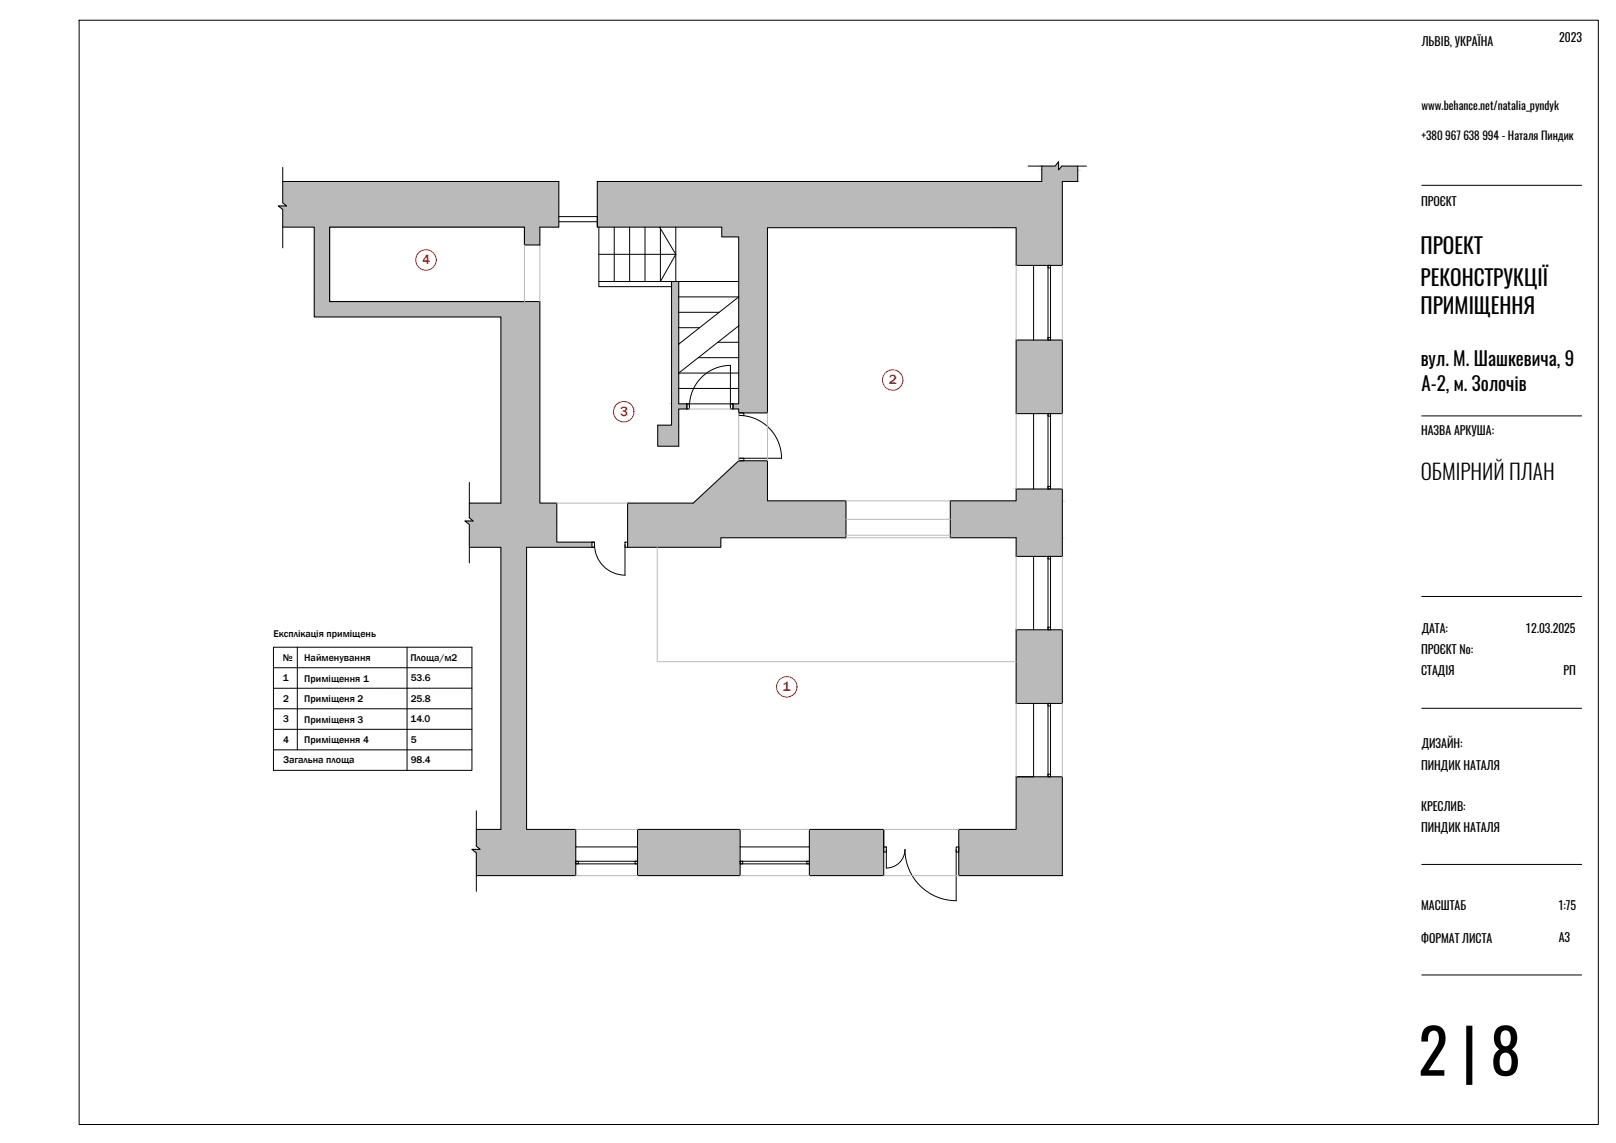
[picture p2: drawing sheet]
<svg xmlns="http://www.w3.org/2000/svg" width="420mm" height="297mm" viewBox="0 0 420 297" stroke-linecap="round" stroke-linejoin="round" font-family="sans-serif">
<!-- layer: 0 -->
<g fill="#bababa" stroke="#bababa" stroke-width=".26">
<path d="M275.2 42v1.2h-.9z"/>
<path d="M73.5 47.2l71.8 5.5v-5.5zM73.5 47.2l71.8 5.5h-71.8z"/>
<path d="M73.5 52.7l71.8 .8v-.8zM73.5 52.7l71.8 .8h-70.8z"/>
<path d="M72.4 53.5l72.9 .9v-.9zM72.4 53.5l72.9 .9h-71.8z"/>
<path d="M73.5 54.4l71.8 4.6v-4.6zM73.5 54.4l71.8 4.6h-71.8z"/>
<path d="M136.4 59l4 4.7v-4.7zM136.4 59l4 4.7h-4z"/>
<path d="M81.7 59l4 19.4v-19.4zM81.7 59l4 19.4h-4z"/>
<path d="M81.7 78.4l58.7 4v-4zM81.7 78.4l58.7 4h-58.7z"/>
<path d="M264.2 88.4l12 19.1v-19.1zM264.2 88.4l12 19.1h-12z"/>
<path d="M264.2 127.1l12 3.1v-3.1zM264.2 127.1l12 3.1h-12z"/>
<path d="M192.1 119.7l7.4 10.5v-10.5zM180.9 130.2l11.2-10.5 7.4 10.5z"/>
<path d="M180.9 130.2l39 .6v-.6zM180.2 130.8l.7-.6 39 .6z"/>
<path d="M130.2 82.4l10.2 48.4v-48.4zM130.2 82.4l10.2 48.4h-10.2z"/>
<path d="M122 130.8l22.8 3.7v-3.7zM122 130.8l22.8 3.7h-22.8z"/>
<path d="M122 134.5l22.8 .9v-.9zM122 134.5l22.8 .9h-21.8z"/>
<path d="M120.9 135.4l23.9 .9v-.9zM120.9 135.4l23.9 .9h-22.8z"/>
<path d="M247.1 130.2l29.1 9.5v-9.5zM247.1 130.2l29.1 9.5h-29.1z"/>
<path d="M163.2 130.8l56.7 8.9v-8.9zM163.2 130.8l56.7 8.9h-56.7z"/>
<path d="M122 136.3l22.8 4.6v-4.6zM122 136.3l22.8 4.6h-22.8z"/>
<path d="M163.2 139.7l24.2 2.5v-2.5zM163.2 139.7l24.2 2.5h-24.2z"/>
<path d="M122 140.9l31.9 1.3v-1.3zM122 140.9l31.9 1.3h-31.9z"/>
<path d="M264.2 139.7l12 4.9v-4.9zM264.2 139.7l12 4.9h-12z"/>
<path d="M264.2 163.7l12 19.1v-19.1zM264.2 163.7l12 19.1h-12z"/>
<path d="M264.2 201.9l12 13.6v-13.6zM264.2 201.9l12 13.6h-12z"/>
<path d="M130.2 142.2l6.7 73.3v-73.3zM130.2 142.2l6.7 73.3h-6.7z"/>
<path d="M123.8 215.5l25.9 4.4v-4.4zM123.8 215.5l25.9 4.4h-25.9z"/>
<path d="M210.4 215.5l19.4 4.6v-4.6zM210.4 215.5l19.4 4.6h-19.4z"/>
<path d="M165.8 215.5l26.6 4.6v-4.6zM165.8 215.5l26.6 4.6h-26.6z"/>
<path d="M123.8 219.9l25.9 .2v-.2zM123.8 219.9l25.9 .2h-25.6z"/>
<path d="M124.1 220.1l25.6 .6v-.6zM124.1 220.1l25.6 .6h-24.9z"/>
<path d="M122.7 220.7l27 .9v-.9zM122.7 220.7l27 .9h-25.9z"/>
<path d="M249.3 215.5l26.9 12v-12zM249.3 215.5l26.9 12h-26.9z"/>
<path d="M210.4 220.1l19.4 7.4v-7.4zM210.4 220.1l19.4 7.4h-19.4z"/>
<path d="M165.8 220.1l26.6 7.4v-7.4zM165.8 220.1l26.6 7.4h-26.6z"/>
<path d="M123.8 221.6l25.9 5.9v-5.9zM123.8 221.6l25.9 5.9h-25.9z"/>
<path d="M276.1 43.2l4.1 1v-1zM276.1 43.2l4.1 1h-5z"/>
<path d="M270.9 43.2l4.3 1v-1zM270.9 43.2l4.3 1h-4.3z"/>
<path d="M270.9 44.2l9.3 3v-3zM270.9 44.2l9.3 3h-9.3z"/>
<path d="M155.3 47.2l120.9 11.8v-11.8zM155.3 47.2l120.9 11.8h-120.9z"/>
<path d="M187.7 59l88.5 .2v-.2zM187.7 59l88.5 .2h-88.5z"/>
<path d="M187.7 59.2l11.8 2.4v-2.4zM187.7 59.2l11.8 2.4h-11.8z"/>
<path d="M264.2 59.2l12 9.8v-9.8zM264.2 59.2l12 9.8h-12z"/>
<path d="M192.1 61.6l7.4 15.6v-15.6zM192.1 61.6l7.4 15.6h-7.4z"/>
<path d="M192.1 77.2l7.4 7.5v-7.5zM192.1 77.2l7.4 7.5h-7.4z"/>
<path d="M192.1 84.7l7.4 20.3v-20.3zM192.1 84.7l7.4 20.3h-7.4z"/>
<path d="M190.6 105l8.9 1.3v-1.3zM190.6 105l8.9 1.3h-8.9z"/>
<path d="M192.1 106.3l7.4 1v-1zM192.1 106.3l7.4 1h-7.4z"/>
<path d="M174.6 73.2l1.9 16.2v-16.2zM174.6 73.2l1.9 16.2h-1.9z"/>
<path d="M174.6 89.4l1.9 7.6v-7.6zM174.6 89.4l1.9 7.6h-1.9z"/>
<path d="M174.6 97l1.9 8v-8zM174.6 97l1.9 8h-1.9z"/>
<path d="M174.6 105l4 1.3v-1.3zM174.6 105l4 1.3h-4z"/>
<path d="M174.6 106.3l1.9 4.2v-4.2zM174.6 106.3l1.9 4.2h-1.9z"/>
<path d="M171 110.5l5.5 5.5v-5.5zM171 110.5l5.5 5.5h-5.5z"/>
</g>
<g fill="none" stroke="#000" stroke-width=".26">
<path d="M20.6 5.3h395v286.9h-395zM73.5 47.2h71.8v11.8h-4.9v4.7h-4M73.5 59h8.2v23.4h48.5v48.4h-8.2M73.5 43.5v9.2l1 .8h-2.1l1.1 .9v10M145.3 57.6h10M145.3 56.3h10M155.3 56.2v2.8h32.4v2.6h4.4v15.6M155.7 59v14.2M159.7 59v14.2M163.7 59v14.2M167.7 59v14.2M171.5 59l4.2 7.1-4 7.1v-14.2"/>
<path d="M175.7 59v14.2M267.3 43.2h7l.9-1.2v2.2l.9-1h6.4M270.9 43.2v4h-115.6v11.8M280.2 43.2v4h-4v21.8h-7.5M136.4 78.4h4v52.4h4.4v10.1h9.8v1.3h-17.7v73.3h12.8v4.6h16.1v-4.6h26.6v4.6h18v-4.6h19.4v4.6M155.7 66.1h20M174.6 73.2v37.3h-3.6v5.5h5.5v-9.7h2.1v-1.3M174.6 73.2h1.9v16.2M174.6 73.2h-18.9v1.3h18.9M176.5 73.2h15.6M176.5 77.2h15.6M192.1 77.2l-15.6 12.2"/>
<path d="M192.1 77.2v7.5M272.5 69h.6v.6h-.6zM272.5 69v19.4M273.1 69v19.4M176.5 89.4v15.6h14.1M176.5 81.2h10.5M176.5 85.2h5.4M181.5 92.9h10.6M186.6 88.9h5.5M192.1 84.7v20.3h-1.5M192.1 84.7l-15.6 12.3h15.6M268.7 88.4h7.5v19.1h-7.5"/>
<path d="M272.5 87.7h.6v.7h-.6zM176.5 101h15.6M178.6 105h.6v1.3h-.6zM179.3 105.6a10.7 10.7 0 0 1 10.6-10.6v10.6M189.9 105h.7v1.3h-.7zM190.6 105v1.3h1.5v1.7h1.3v-.7h-1.3h7.4v-48.1h64.7v9.8h4.5v19.4h-4.5v19.1h4.5v19.6h-4.5v3.1h-17.1v9.5h17.1v4.9h4.5v19.1h-4.5v19.1h4.5v19.1h-4.5v13.6h-14.9v12h26.9v-25.6h-12M192.1 119.1h1.3v.6h-1.3zM192.1 108a11.1 11.1 0 0 1 11.1 11.1h-11.1M272.5 107.5h.6v.6h-.6zM272.5 107.5v19.6M273.1 107.5v19.6M122 125.4v9.1l1 .9h-2.1l1.1 .9v10"/>
<path d="M163.2 130.8h17l11.9-11.1h7.4v10.5h20.4v9.5h-32.5v2.5h-24.2zM268.7 127.1h7.5v17.5h-7.5M272.5 126.4h.6v.7h-.6zM122 142.2h8.2v73.3h-6.4M153.9 140.9h.7v1.3h-.7zM154.6 141.5a7.9 7.9 0 0 0 7.9 8M162.5 140.9h.7v1.3h-.7zM162.5 141.5v8M272.5 144.6h.6v.7h-.6zM272.5 144.6v19.1M273.1 144.6v19.1M71.1 168.2h51.6v32h-51.6z"/>
<path d="M71.1 173.5h51.6M77.3 168.2v26.7M105.8 168.2v32M122.7 178.8l-51.6 .1M268.7 163.7h7.5v19.1h-7.5M272.5 163h.6v.7h-.6zM71.1 184.2h51.6M71.1 189.5h51.6M71.1 194.9h51.6M272.5 182.8h.6v.7h-.6zM272.5 182.8v19.1M273.1 182.8v19.1"/>
<path d="M123.8 210.7v9.2l1 .8h-2.1l1.1 .9v10M229.8 215.5v12h-19.4v-7.4M272.5 201.2h.6v.7h-.6zM149.7 220.1v7.4h-25.9M149.7 223.8h.7v.7h-.7zM149.7 223.8h16.1M149.7 224.5h16.1M165.1 223.8h.7v.7h-.7zM165.8 220.1v7.4h26.6v-7.4M192.4 223.8h.7v.7h-.7zM192.4 223.8h18M192.4 224.5h18"/>
<path d="M209.8 223.8h.6v.7h-.6zM229.8 220.1h.6v1.3h-.6zM230.4 220.8v4.8M248.6 220.1h.7v1.3h-.7zM248.6 220.8v13.3a13.3 13.3 0 0 1-13.3-13.4 4.8 4.8 0 0 1-4.8 4.9"/>
</g>
<g fill="none" stroke="#bababa" stroke-width=".26">
<path d="M136.4 63.7v14.7M140.4 63.7v14.7M264.2 69v19.4M276.2 69v19.4M179.2 106.3h10.7M192.1 107.3v12.4M199.5 107.3v12.4M264.2 107.5v19.6M276.2 107.5v19.6M144.8 130.8h18.4M219.9 130.2h27.2M219.9 139.7h27.2"/>
<path d="M219.9 139.1h27.2M219.9 135h27.2M170.9 142.2v29.8h93.3M264.2 144.6v19.1M276.2 144.6v19.1M264.2 182.8v19.1M276.2 182.8v19.1M149.7 215.5h16.1M192.4 215.5h18M229.8 215.5h19.5M149.7 227.5h16.1M192.4 227.5h18"/>
<path d="M229.8 227.5h19.5"/>
</g>
<path d="M136.4 63.7v-4.7h-50.7v19.4h50.7" fill="none" stroke="#000" stroke-width=".3"/>
<g fill="none" stroke="#f00" stroke-width=".26">
<circle cx="110.8" cy="67.6" r="2.66"/>
<circle cx="232.1" cy="98.8" r="2.66"/>
<circle cx="162.2" cy="107" r="2.66"/>
<circle cx="204.6" cy="178.5" r="2.66"/>
</g>
<!-- layer: ds_heavy -->
<path d="M369.7 48.2h41.5M369.7 108.1h41.5M369.7 155h41.5M369.7 184.1h41.5M369.7 224.6h41.5M369.7 253.4h41.5" fill="none" stroke="#000" stroke-width=".26"/>
<text font-size="16.1" x="368.7" y="279.6">2 | 8</text>
<g font-size="5.6">
<text x="369.3" y="66.1">ПРОЕКТ</text>
<text x="369.3" y="74.4">РЕКОНСТРУКЦІЇ</text>
<text x="369.3" y="81.7">ПРИМІЩЕННЯ</text>
</g>
<text font-size="5.5" x="369.4" y="124.6">ОБМІРНИЙ ПЛАН</text>
<g font-size="4.9">
<text x="369.4" y="95">вул. М. Шашкевича, 9</text>
<text x="369.6" y="101.7">А-2, м. Золочів</text>
</g>
<g font-size="3.6" fill="#f00">
<text x="109.8" y="68.7">4</text>
<text x="231.1" y="99.9">2</text>
<text x="161.2" y="108.1">3</text>
<text x="203.5" y="179.6">1</text>
</g>
<g font-size="3.1">
<text x="405.4" y="11">2023</text>
<text x="369.7" y="12.1">ЛЬВІВ, УКРАЇНА</text>
<text x="369.5" y="53.6">ПРОЄКТ</text>
<text x="369.5" y="113.1">НАЗВА АРКУША:</text>
<text x="369.6" y="164.5">ДАТА:</text>
<text x="396.7" y="164.5">12.03.2025</text>
<text x="369.5" y="170">ПРОЄКТ №:</text>
<text x="369.5" y="175.4">СТАДІЯ</text>
<text x="406.5" y="175.3">РП</text>
<text x="369.6" y="194.4">ДИЗАЙН:</text>
<text x="369.5" y="200">ПИНДИК НАТАЛЯ</text>
<text x="369.5" y="210.9">КРЕСЛИВ:</text>
<text x="369.5" y="216.3">ПИНДИК НАТАЛЯ</text>
<text x="369.5" y="236.4">МАСШТАБ</text>
<text x="405.1" y="236.4">1:75</text>
<text x="369.5" y="245">ФОРМАТ ЛИСТА</text>
<text x="405.3" y="244.7">A3</text>
</g>
<g font-size="3">
<text x="369.6" y="28.5">www.behance.net/natalia_pyndyk</text>
<text x="369.6" y="36.5">+380 967 638 994 - Наталя Пиндик</text>
</g>
<g font-size="2.6">
<text x="71.1" y="165.6">Експлікація приміщень</text>
<text x="73.5" y="171.7">№</text>
<text x="79.1" y="171.8">Найменування</text>
<text x="106.7" y="171.7">Площа/м2</text>
<text x="73.5" y="177">1</text>
<text x="79.1" y="177.2">Приміщення 1</text>
<text x="106.8" y="177.1">53.6</text>
<text x="73.6" y="182.4">2</text>
<text x="79.1" y="182.5">Приміщеня 2</text>
<text x="106.8" y="182.4">25.8</text>
<text x="73.6" y="187.7">3</text>
<text x="79.1" y="187.8">Приміщеня 3</text>
<text x="106.7" y="187.8">14.0</text>
<text x="73.6" y="193.1">4</text>
<text x="79.1" y="193.2">Приміщення 4</text>
<text x="106.8" y="193.1">5</text>
<text x="73.7" y="198.4">Загальна площа</text>
<text x="106.8" y="198.4">98.4</text>
</g>
</svg>
